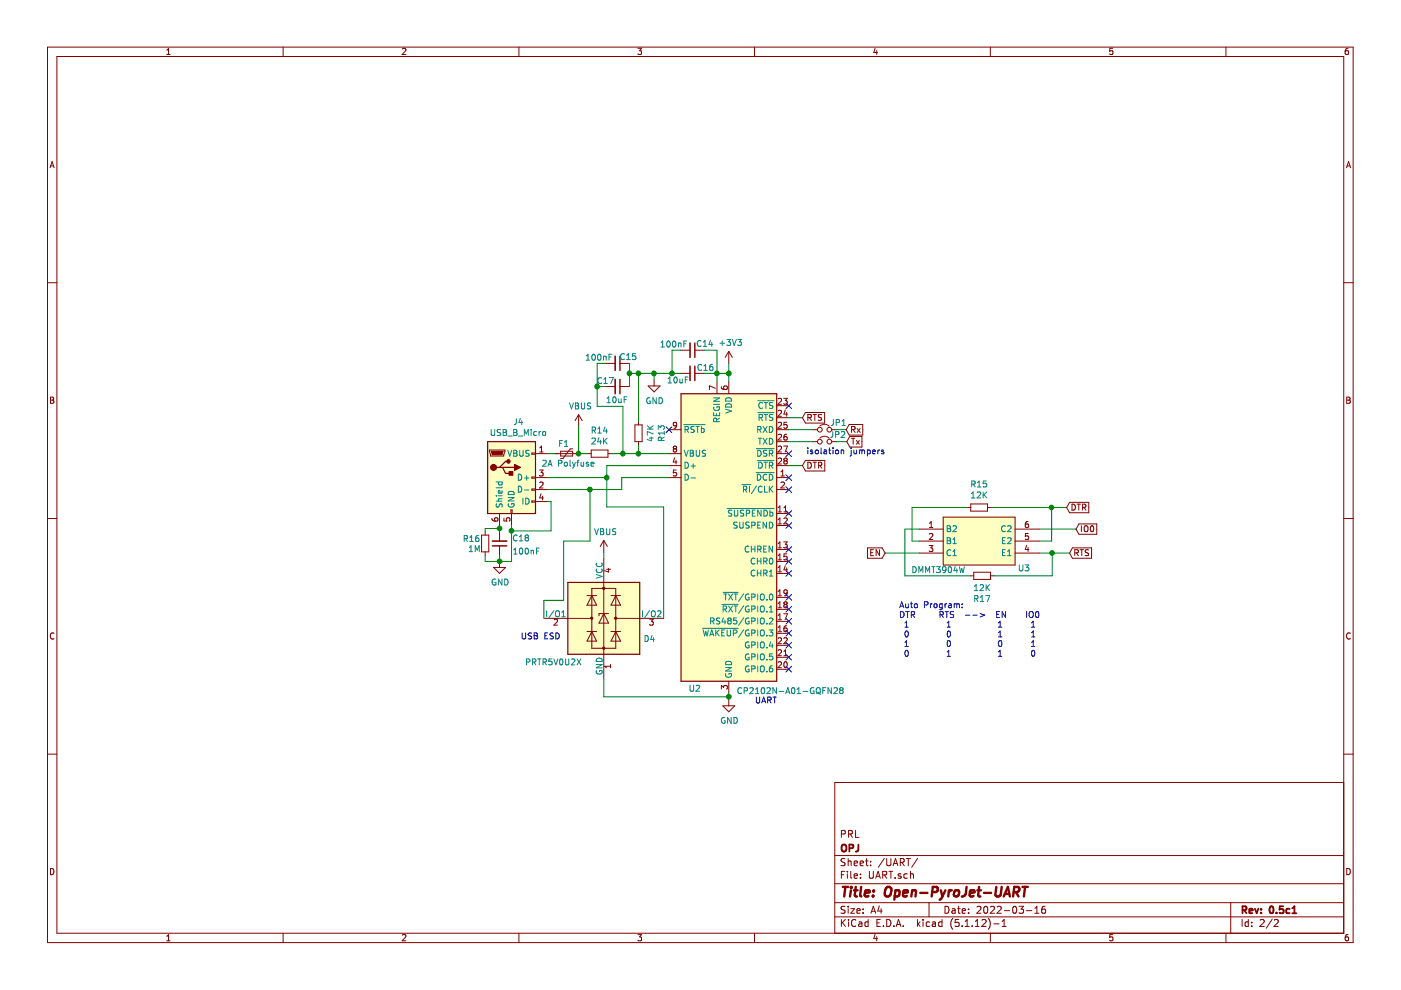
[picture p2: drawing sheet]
EESchema Schematic File Version 4
EELAYER 30 0
EELAYER END
$Descr A4 11693 8268
encoding utf-8
Sheet 2 2
Title "Open-PyroJet-UART"
Date "2022-03-16"
Rev "0.5c1"
Comp "OPJ"
Comment1 "PRL"
Comment2 ""
Comment3 ""
Comment4 ""
$EndDescr
$Comp
L Interface_USB:CP2102N-A01-GQFN28 U?
U 1 1
P 6085 4490
AR Path="/5EE7A5F2" Ref="U?"  Part="1" 
AR Path="/5EE62BCC/5EE7A5F2" Ref="U?"  Part="1" 
AR Path="/5FEA426B/5EE7A5F2" Ref="U?"  Part="1" 
AR Path="/5F93DB89/5EE7A5F2" Ref="U?"  Part="1" 
AR Path="/60DFF071/5EE7A5F2" Ref="U?"  Part="1" 
AR Path="/6272F8E2/5EE7A5F2" Ref="U?"  Part="1" 
AR Path="/6231D682/5EE7A5F2" Ref="U2"  Part="1" 
F 0 "U2" H 5800 3230 50  0000 C CNN
F 1 "CP2102N-A01-GQFN28" H 6600 3210 50  0000 C CNN
F 2 "Package_DFN_QFN:QFN-28-1EP_5x5mm_P0.5mm_EP3.35x3.35mm" H 6535 3290 50  0001 L CNN
F 3 "https://www.silabs.com/documents/public/data-sheets/cp2102n-datasheet.pdf" H 6135 3740 50  0001 C CNN
	1    6085 4490
	1    0    0    -1  
$EndComp
Wire Wire Line
	5065 3990 5065 3890
Wire Wire Line
	5065 3890 5585 3890
Wire Wire Line
	5190 4090 5190 3990
Wire Wire Line
	5190 3990 5585 3990
$Comp
L power:GND #PWR035
U 1 1
P 4170 4690
F 0 "#PWR035" H 4170 4440 50  0001 C CNN
F 1 "GND" H 4175 4517 50  0000 C CNN
F 2 "" H 4170 4690 50  0001 C CNN
F 3 "" H 4170 4690 50  0001 C CNN
	1    4170 4690
	1    0    0    -1  
$EndComp
NoConn ~ 5585 3590
Text GLabel 7070 3690 2    50   Input ~ 0
Tx
Text GLabel 7065 3590 2    50   Input ~ 0
Rx
Wire Wire Line
	6585 3590 6785 3590
NoConn ~ 6585 5390
NoConn ~ 6585 5290
NoConn ~ 6585 5190
NoConn ~ 6585 5090
NoConn ~ 6585 4990
NoConn ~ 6585 5490
NoConn ~ 6585 5590
NoConn ~ 6585 4390
NoConn ~ 6585 4590
NoConn ~ 6585 4790
NoConn ~ 6585 4690
$Comp
L power:GND #PWR036
U 1 1
P 6085 5845
F 0 "#PWR036" H 6085 5595 50  0001 C CNN
F 1 "GND" H 6090 5672 50  0000 C CNN
F 2 "" H 6085 5845 50  0001 C CNN
F 3 "" H 6085 5845 50  0001 C CNN
	1    6085 5845
	1    0    0    -1  
$EndComp
Wire Wire Line
	6085 5790 6085 5820
$Comp
L power:+3V3 #PWR031
U 1 1
P 6085 3035
F 0 "#PWR031" H 6085 2885 50  0001 C CNN
F 1 "+3V3" H 6100 3208 50  0000 C CNN
F 2 "" H 6085 3035 50  0001 C CNN
F 3 "" H 6085 3035 50  0001 C CNN
	1    6085 3035
	1    0    0    -1  
$EndComp
Wire Wire Line
	6085 3190 6085 3120
Wire Wire Line
	5985 3190 5985 3120
Wire Wire Line
	5985 3120 6085 3120
Connection ~ 6085 3120
Wire Wire Line
	6085 3120 6085 3035
$Comp
L Device:C_Small C16
U 1 1
P 5780 3120
F 0 "C16" V 5730 3230 50  0000 C CNN
F 1 "10uF" V 5835 3000 50  0000 C CNN
F 2 "Capacitor_SMD:C_0603_1608Metric" H 5780 3120 50  0001 C CNN
F 3 "~" H 5780 3120 50  0001 C CNN
	1    5780 3120
	0    1    1    0   
$EndComp
Wire Wire Line
	5985 3120 5880 3120
Connection ~ 5985 3120
$Comp
L Device:C_Small C14
U 1 1
P 5780 2925
F 0 "C14" V 5725 3030 50  0000 C CNN
F 1 "100nF" V 5730 2770 50  0000 C CNN
F 2 "Capacitor_SMD:C_0603_1608Metric" H 5780 2925 50  0001 C CNN
F 3 "~" H 5780 2925 50  0001 C CNN
	1    5780 2925
	0    1    1    0   
$EndComp
Wire Wire Line
	5880 2925 5985 2925
Wire Wire Line
	5985 2925 5985 3120
$Comp
L power:GND #PWR032
U 1 1
P 5460 3175
F 0 "#PWR032" H 5460 2925 50  0001 C CNN
F 1 "GND" H 5465 3002 50  0000 C CNN
F 2 "" H 5460 3175 50  0001 C CNN
F 3 "" H 5460 3175 50  0001 C CNN
	1    5460 3175
	1    0    0    -1  
$EndComp
Wire Wire Line
	5680 3120 5610 3120
Wire Wire Line
	5460 3120 5460 3175
Wire Wire Line
	5680 2925 5610 2925
Wire Wire Line
	5610 2925 5610 3120
Connection ~ 5610 3120
Wire Wire Line
	5610 3120 5460 3120
$Comp
L Device:C_Small C17
U 1 1
P 5155 3230
F 0 "C17" V 5105 3130 50  0000 C CNN
F 1 "10uF" V 5265 3225 50  0000 C CNN
F 2 "Capacitor_SMD:C_0603_1608Metric" H 5155 3230 50  0001 C CNN
F 3 "~" H 5155 3230 50  0001 C CNN
	1    5155 3230
	0    1    1    0   
$EndComp
$Comp
L Device:C_Small C15
U 1 1
P 5155 3035
F 0 "C15" V 5100 3125 50  0000 C CNN
F 1 "100nF" V 5105 2880 50  0000 C CNN
F 2 "Capacitor_SMD:C_0603_1608Metric" H 5155 3035 50  0001 C CNN
F 3 "~" H 5155 3035 50  0001 C CNN
	1    5155 3035
	0    1    1    0   
$EndComp
Wire Wire Line
	5055 3230 4985 3230
Wire Wire Line
	5055 3035 4985 3035
Wire Wire Line
	4985 3035 4985 3230
Wire Wire Line
	5255 3230 5255 3120
Wire Wire Line
	5255 3120 5330 3120
Connection ~ 5460 3120
Text Notes 7505 5495 0    50   ~ 0
Auto Program:\nDTR     RTS  -->  EN    IO0\n 1        1          1      1\n 0        0          1      1\n 1        0          0      1\n 0        1          1      0
$Comp
L Device:R_Small R15
U 1 1
P 8175 4240
F 0 "R15" V 7979 4240 50  0000 C CNN
F 1 "12K" V 8070 4240 50  0000 C CNN
F 2 "Resistor_SMD:R_0402_1005Metric" H 8175 4240 50  0001 C CNN
F 3 "~" H 8175 4240 50  0001 C CNN
	1    8175 4240
	0    1    1    0   
$EndComp
$Comp
L Device:R_Small R17
U 1 1
P 8200 4810
F 0 "R17" V 8004 4810 50  0000 C CNN
F 1 "12K" V 8095 4810 50  0000 C CNN
F 2 "Resistor_SMD:R_0402_1005Metric" H 8200 4810 50  0001 C CNN
F 3 "~" H 8200 4810 50  0001 C CNN
	1    8200 4810
	0    -1   -1   0   
$EndComp
Wire Wire Line
	8785 4620 8930 4620
Wire Wire Line
	8675 4420 8985 4420
Text GLabel 7390 4620 0    50   Input ~ 0
EN
Text GLabel 8985 4420 2    50   Input ~ 0
IO0
Text GLabel 8930 4620 2    50   Input ~ 0
RTS
Text GLabel 8905 4240 2    50   Input ~ 0
DTR
Text GLabel 6700 3890 2    50   Input ~ 0
DTR
Text GLabel 6700 3490 2    50   Input ~ 0
RTS
Wire Wire Line
	6585 3490 6700 3490
Wire Wire Line
	6585 3890 6700 3890
NoConn ~ 6585 3790
NoConn ~ 6585 3990
NoConn ~ 6585 4090
Wire Wire Line
	7675 4620 7390 4620
$Comp
L Device:R_Small R14
U 1 1
P 5005 3790
F 0 "R14" V 4809 3790 50  0000 C CNN
F 1 "24K" V 4900 3790 50  0000 C CNN
F 2 "Resistor_SMD:R_0402_1005Metric" H 5005 3790 50  0001 C CNN
F 3 "~" H 5005 3790 50  0001 C CNN
	1    5005 3790
	0    1    1    0   
$EndComp
$Comp
L Device:R_Small R13
U 1 1
P 5330 3620
F 0 "R13" V 5134 3620 50  0000 C CNN
F 1 "47K" V 5225 3620 50  0000 C CNN
F 2 "Resistor_SMD:R_0402_1005Metric" H 5330 3620 50  0001 C CNN
F 3 "~" H 5330 3620 50  0001 C CNN
	1    5330 3620
	-1   0    0    1   
$EndComp
Wire Wire Line
	4830 3790 4905 3790
Wire Wire Line
	5105 3790 5200 3790
Connection ~ 5330 3790
Wire Wire Line
	5330 3790 5585 3790
Wire Wire Line
	5330 3720 5330 3790
Wire Wire Line
	5330 3520 5330 3120
Connection ~ 5330 3120
Wire Wire Line
	5330 3120 5460 3120
Connection ~ 5255 3120
Wire Wire Line
	5255 3120 5255 3035
Wire Wire Line
	4985 3230 4985 3395
Wire Wire Line
	4985 3395 5200 3395
Wire Wire Line
	5200 3395 5200 3790
Connection ~ 4985 3230
Connection ~ 5200 3790
Wire Wire Line
	5200 3790 5330 3790
NoConn ~ 6585 4290
$Comp
L power:VBUS #PWR033
U 1 1
P 4830 3565
F 0 "#PWR033" H 4830 3415 50  0001 C CNN
F 1 "VBUS" H 4845 3738 50  0000 C CNN
F 2 "" H 4830 3565 50  0001 C CNN
F 3 "" H 4830 3565 50  0001 C CNN
	1    4830 3565
	1    0    0    -1  
$EndComp
Wire Wire Line
	4830 3790 4830 3565
Wire Wire Line
	6585 3690 6785 3690
$Comp
L Device:Jumper_NC_Small JP2
U 1 1
P 6885 3690
F 0 "JP2" H 6995 3750 50  0000 C CNN
F 1 "Jumper_NC_Small" H 6885 3811 50  0001 C CNN
F 2 "Resistor_SMD:R_0402_1005Metric" H 6885 3690 50  0001 C CNN
F 3 "~" H 6885 3690 50  0001 C CNN
	1    6885 3690
	1    0    0    -1  
$EndComp
Wire Wire Line
	6985 3690 7070 3690
$Comp
L Device:Jumper_NC_Small JP1
U 1 1
P 6885 3590
F 0 "JP1" H 7000 3650 50  0000 C CNN
F 1 "Jumper_NC_Small" H 6885 3711 50  0001 C CNN
F 2 "Resistor_SMD:R_0402_1005Metric" H 6885 3590 50  0001 C CNN
F 3 "~" H 6885 3590 50  0001 C CNN
	1    6885 3590
	1    0    0    -1  
$EndComp
Wire Wire Line
	6985 3590 7065 3590
Text Notes 6730 3805 0    50   ~ 0
isolation jumpers
$Comp
L Connector:USB_B_Micro J4
U 1 1
P 4270 3990
F 0 "J4" H 4327 4457 50  0000 C CNN
F 1 "USB_B_Micro" H 4327 4366 50  0000 C CNN
F 2 "Pauls_KiCAD_Libraries:USB_Micro-B_C319160" H 4420 3940 50  0001 C CNN
F 3 "~" H 4420 3940 50  0001 C CNN
	1    4270 3990
	1    0    0    -1  
$EndComp
Connection ~ 4830 3790
$Comp
L Device:R_Small R16
U 1 1
P 4050 4540
F 0 "R16" H 3860 4580 50  0000 L CNN
F 1 "1M" H 3905 4495 50  0000 L CNN
F 2 "Resistor_SMD:R_0603_1608Metric" H 4050 4540 50  0001 C CNN
F 3 "~" H 4050 4540 50  0001 C CNN
	1    4050 4540
	1    0    0    -1  
$EndComp
$Comp
L Device:C_Small C18
U 1 1
P 4170 4540
F 0 "C18" H 3990 4500 50  0000 C CNN
F 1 "100nF" H 3945 4610 50  0000 C CNN
F 2 "Capacitor_SMD:C_0603_1608Metric" H 4170 4540 50  0001 C CNN
F 3 "~" H 4170 4540 50  0001 C CNN
	1    4170 4540
	-1   0    0    1   
$EndComp
Wire Wire Line
	4050 4640 4050 4690
Wire Wire Line
	4050 4690 4170 4690
Wire Wire Line
	4170 4640 4170 4690
Connection ~ 4170 4690
Wire Wire Line
	4170 4690 4270 4690
NoConn ~ 6585 3390
$Comp
L Power_Protection:PRTR5V0U2X D4
U 1 1
P 5040 5165
F 0 "D4" H 5370 4995 50  0000 L CNN
F 1 "PRTR5V0U2X" H 4380 4800 50  0000 L CNN
F 2 "Package_TO_SOT_SMD:SOT-143" H 5100 5165 50  0001 C CNN
F 3 "https://assets.nexperia.com/documents/data-sheet/PRTR5V0U2X.pdf" H 5100 5165 50  0001 C CNN
	1    5040 5165
	1    0    0    -1  
$EndComp
Wire Wire Line
	5040 5665 5040 5820
Wire Wire Line
	5040 5820 6085 5820
Connection ~ 6085 5820
Wire Wire Line
	6085 5820 6085 5845
$Comp
L power:VBUS #PWR034
U 1 1
P 5040 4615
F 0 "#PWR034" H 5040 4465 50  0001 C CNN
F 1 "VBUS" H 5055 4788 50  0000 C CNN
F 2 "" H 5040 4615 50  0001 C CNN
F 3 "" H 5040 4615 50  0001 C CNN
	1    5040 4615
	1    0    0    -1  
$EndComp
Wire Wire Line
	5040 4665 5040 4615
Wire Wire Line
	4540 5165 4540 5015
Wire Wire Line
	4540 5015 4705 5015
Wire Wire Line
	4705 5015 4705 4520
Wire Wire Line
	4705 4520 4925 4520
Text Notes 4345 5350 0    50   ~ 0
USB ESD
Wire Wire Line
	4925 4520 4925 4090
Connection ~ 4925 4090
Wire Wire Line
	4925 4090 5190 4090
Wire Wire Line
	5540 4235 5065 4235
Wire Wire Line
	5065 4235 5065 3990
Wire Wire Line
	5540 4235 5540 5165
Connection ~ 5065 3990
$Comp
L Device:Polyfuse_Small F1
U 1 1
P 4730 3790
F 0 "F1" V 4645 3765 50  0000 C CNN
F 1 "2A Polyfuse" V 4810 3805 50  0000 C CNN
F 2 "Capacitor_SMD:C_0805_2012Metric" H 4780 3590 50  0001 L CNN
F 3 "~" H 4730 3790 50  0001 C CNN
	1    4730 3790
	0    1    1    0   
$EndComp
Wire Wire Line
	4630 3790 4570 3790
Wire Wire Line
	4270 4390 4270 4435
Wire Wire Line
	4170 4390 4170 4415
Wire Wire Line
	4050 4440 4050 4415
Wire Wire Line
	4050 4415 4170 4415
Connection ~ 4170 4415
Wire Wire Line
	4170 4415 4170 4440
Wire Wire Line
	4270 4435 4600 4435
Connection ~ 4270 4435
Wire Wire Line
	4270 4435 4270 4690
Wire Wire Line
	4570 4190 4600 4190
Wire Wire Line
	4600 4190 4600 4435
Wire Wire Line
	4570 4090 4925 4090
Wire Wire Line
	4570 3990 5065 3990
Text Notes 6300 5885 0    50   ~ 0
UART
$Comp
L Pauls_Symbol_Library:DMMT3904W U3
U 1 1
P 8175 4520
F 0 "U3" H 8550 4295 50  0000 C CNN
F 1 "DMMT3904W" H 7835 4280 50  0000 C CNN
F 2 "Package_TO_SOT_SMD:SOT-363_SC-70-6" H 8175 4520 50  0001 L CNN
F 3 "" H 8175 4520 50  0001 L CNN
	1    8175 4520
	1    0    0    -1  
$EndComp
Wire Wire Line
	7675 4420 7555 4420
Wire Wire Line
	7555 4420 7555 4810
Wire Wire Line
	7555 4810 8100 4810
Wire Wire Line
	8300 4810 8785 4810
Wire Wire Line
	8785 4810 8785 4620
Wire Wire Line
	8785 4620 8675 4620
Connection ~ 8785 4620
Wire Wire Line
	7675 4520 7615 4520
Wire Wire Line
	7615 4520 7615 4240
Wire Wire Line
	8275 4240 8780 4240
Wire Wire Line
	8780 4240 8780 4520
Wire Wire Line
	8780 4520 8675 4520
Wire Wire Line
	8780 4240 8905 4240
Connection ~ 8780 4240
Wire Wire Line
	7615 4240 8075 4240
$EndSCHEMATC
